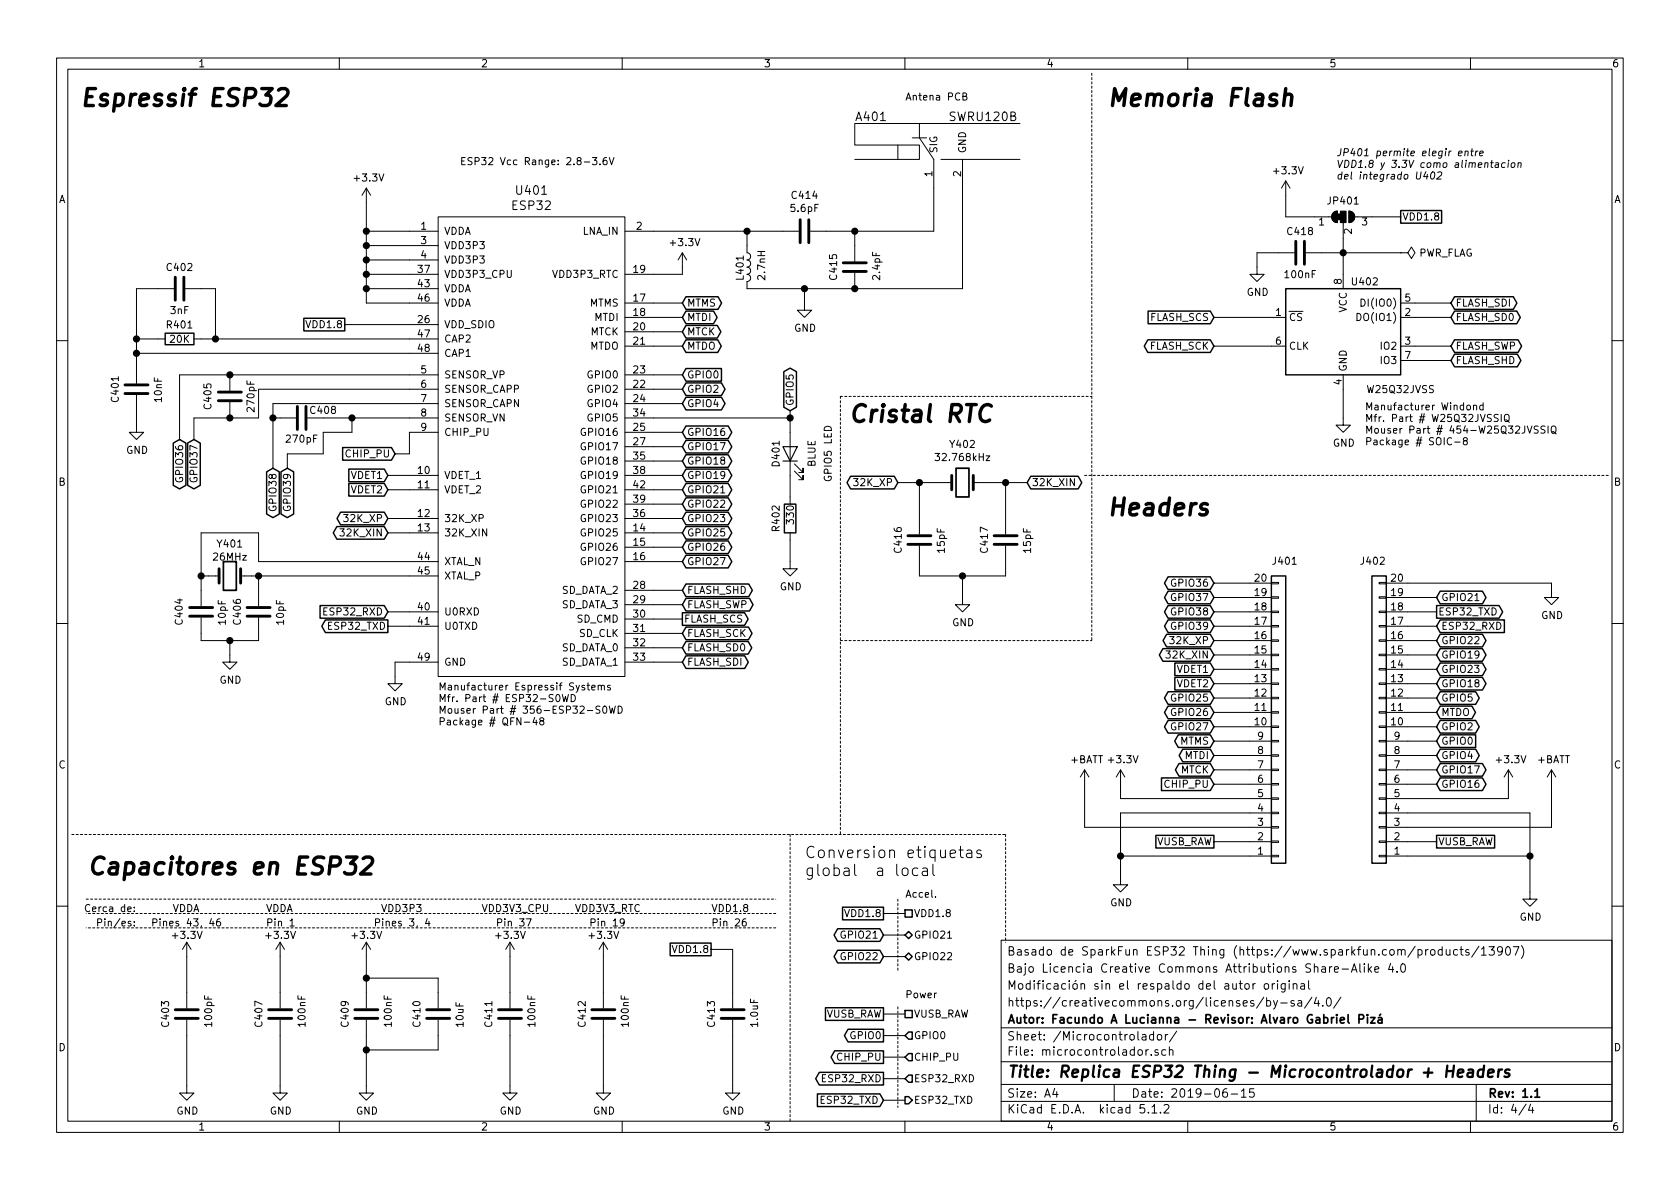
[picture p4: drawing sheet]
EESchema Schematic File Version 4
LIBS:luciannaFacundo-cache
EELAYER 29 0
EELAYER END
$Descr A4 11693 8268
encoding utf-8
Sheet 4 4
Title "Replica ESP32 Thing - Microcontrolador + Headers"
Date "2019-06-15"
Rev "1.1"
Comp "Autor: Facundo A Lucianna - Revisor: Alvaro Gabriel Pizá"
Comment1 "https://creativecommons.org/licenses/by-sa/4.0/"
Comment2 "Modificación sin el respaldo del autor original"
Comment3 "Bajo Licencia Creative Commons Attributions Share-Alike 4.0"
Comment4 "Basado de SparkFun ESP32 Thing (https://www.sparkfun.com/products/13907) "
$EndDescr
$Comp
L ESP32-footprints-Shem-Lib:ESP32 U401
U 1 1
P 3700 3150
F 0 "U401" H 3700 4987 60  0000 C CNN
F 1 "ESP32" H 3700 4881 60  0000 C CNN
F 2 "Package_DFN_QFN:QFN-48-1EP_6x6mm_P0.4mm_EP4.3x4.3mm" H 4150 4050 60  0001 C CNN
F 3 "" H 4150 4050 60  0001 C CNN
	1    3700 3150
	1    0    0    -1  
$EndComp
$Comp
L power:+3.3V #PWR0101
U 1 1
P 2550 1400
F 0 "#PWR0101" H 2550 1250 50  0001 C CNN
F 1 "+3.3V" H 2565 1573 50  0000 C CNN
F 2 "" H 2550 1400 50  0001 C CNN
F 3 "" H 2550 1400 50  0001 C CNN
	1    2550 1400
	1    0    0    -1  
$EndComp
Wire Wire Line
	2850 2100 2550 2100
Wire Wire Line
	2550 2100 2550 2000
Wire Wire Line
	2850 2000 2550 2000
Connection ~ 2550 2000
Wire Wire Line
	2550 2000 2550 1900
Wire Wire Line
	2850 1900 2550 1900
Connection ~ 2550 1900
Wire Wire Line
	2550 1900 2550 1800
Wire Wire Line
	2850 1800 2550 1800
Connection ~ 2550 1800
Wire Wire Line
	2550 1800 2550 1700
Wire Wire Line
	2850 1700 2550 1700
Connection ~ 2550 1700
Wire Wire Line
	2550 1700 2550 1600
Wire Wire Line
	2850 1600 2550 1600
Connection ~ 2550 1600
Wire Wire Line
	2550 1600 2550 1400
$Comp
L Device:C C405
U 1 1
P 1600 2750
F 0 "C405" V 1750 2750 50  0000 C CNN
F 1 "270pF" V 1450 2750 50  0000 C CNN
F 2 "Capacitor_SMD:C_0603_1608Metric" H 1638 2600 50  0001 C CNN
F 3 "~" H 1600 2750 50  0001 C CNN
	1    1600 2750
	-1   0    0    1   
$EndComp
$Comp
L Device:C C408
U 1 1
P 2100 2900
F 0 "C408" V 2150 2750 50  0000 C CNN
F 1 "270pF" V 1950 2900 50  0000 C CNN
F 2 "Capacitor_SMD:C_0603_1608Metric" H 2138 2750 50  0001 C CNN
F 3 "~" H 2100 2900 50  0001 C CNN
	1    2100 2900
	0    -1   -1   0   
$EndComp
$Comp
L Device:R R401
U 1 1
P 1250 2350
F 0 "R401" V 1150 2350 50  0000 C CNN
F 1 "20K" V 1250 2350 50  0000 C CNN
F 2 "Resistor_SMD:R_0603_1608Metric" V 1180 2350 50  0001 C CNN
F 3 "~" H 1250 2350 50  0001 C CNN
	1    1250 2350
	0    1    1    0   
$EndComp
Wire Wire Line
	950  2350 950  2000
Connection ~ 950  2350
Wire Wire Line
	1100 2350 950  2350
Wire Wire Line
	950  2000 1100 2000
Wire Wire Line
	950  2450 950  2350
Wire Wire Line
	950  2450 950  2550
Connection ~ 950  2450
Wire Wire Line
	1400 2000 1500 2000
Wire Wire Line
	1500 2350 1400 2350
Wire Wire Line
	1500 2000 1500 2350
Connection ~ 1500 2350
$Comp
L Device:C C402
U 1 1
P 1250 2000
F 0 "C402" V 1100 2000 50  0000 C CNN
F 1 "3nF" V 1400 2000 50  0000 C CNN
F 2 "Capacitor_SMD:C_0603_1608Metric" H 1288 1850 50  0001 C CNN
F 3 "~" H 1250 2000 50  0001 C CNN
	1    1250 2000
	0    1    1    0   
$EndComp
$Comp
L Device:C C401
U 1 1
P 950 2700
F 0 "C401" V 800 2600 50  0000 L CNN
F 1 "10nF" V 1100 2600 50  0000 L CNN
F 2 "Capacitor_SMD:C_0603_1608Metric" H 988 2550 50  0001 C CNN
F 3 "~" H 950 2700 50  0001 C CNN
	1    950  2700
	1    0    0    -1  
$EndComp
Wire Wire Line
	1500 2350 2850 2350
Wire Wire Line
	950  2450 2850 2450
Wire Wire Line
	1900 2800 2850 2800
Wire Wire Line
	1600 2600 2850 2600
Text GLabel 2700 3300 0    50   Input ~ 0
VDET1
Text GLabel 2700 3400 0    50   Input ~ 0
VDET2
Text GLabel 2700 3600 0    50   BiDi ~ 0
32K_XP
Text GLabel 2700 3700 0    50   BiDi ~ 0
32K_XIN
$Comp
L Device:Crystal Y401
U 1 1
P 1600 4000
F 0 "Y401" H 1600 4225 50  0000 C CNN
F 1 "26MHz" H 1600 4134 50  0000 C CNN
F 2 "Crystal:Crystal_SMD_5032-2Pin_5.0x3.2mm" H 1600 4000 50  0001 C CNN
F 3 "~" H 1600 4000 50  0001 C CNN
	1    1600 4000
	1    0    0    -1  
$EndComp
$Comp
L Device:C C406
U 1 1
P 1800 4250
F 0 "C406" V 1650 4150 50  0000 L CNN
F 1 "10pF" V 1950 4150 50  0000 L CNN
F 2 "Capacitor_SMD:C_0603_1608Metric" H 1838 4100 50  0001 C CNN
F 3 "~" H 1800 4250 50  0001 C CNN
	1    1800 4250
	1    0    0    -1  
$EndComp
$Comp
L Device:C C404
U 1 1
P 1400 4250
F 0 "C404" V 1550 4350 50  0000 R CNN
F 1 "10pF" V 1250 4350 50  0000 R CNN
F 2 "Capacitor_SMD:C_0603_1608Metric" H 1438 4100 50  0001 C CNN
F 3 "~" H 1400 4250 50  0001 C CNN
	1    1400 4250
	-1   0    0    1   
$EndComp
Wire Wire Line
	1800 4000 1800 4100
Wire Wire Line
	1400 4400 1400 4450
Wire Wire Line
	1400 4450 1600 4450
Connection ~ 1600 4450
Wire Wire Line
	1800 4400 1800 4450
Wire Wire Line
	1800 4450 1600 4450
Wire Wire Line
	1800 4000 2850 4000
Wire Wire Line
	1400 3700 1800 3700
Wire Wire Line
	1800 3700 1800 3900
Wire Wire Line
	1800 3900 2850 3900
$Comp
L power:GND #PWR0104
U 1 1
P 2750 4700
F 0 "#PWR0104" H 2750 4450 50  0001 C CNN
F 1 "GND" H 2755 4527 50  0000 C CNN
F 2 "" H 2750 4700 50  0001 C CNN
F 3 "" H 2750 4700 50  0001 C CNN
	1    2750 4700
	1    0    0    -1  
$EndComp
Wire Wire Line
	2750 4600 2850 4600
$Comp
L Device:C C415
U 1 1
P 5950 1850
F 0 "C415" V 5800 1750 50  0000 L CNN
F 1 "2.4pF" V 6100 1750 50  0000 L CNN
F 2 "Capacitor_SMD:C_0603_1608Metric" H 5988 1700 50  0001 C CNN
F 3 "~" H 5950 1850 50  0001 C CNN
	1    5950 1850
	1    0    0    -1  
$EndComp
$Comp
L Device:C C414
U 1 1
P 5600 1600
F 0 "C414" V 5348 1600 50  0000 C CNN
F 1 "5.6pF" V 5439 1600 50  0000 C CNN
F 2 "Capacitor_SMD:C_0603_1608Metric" H 5638 1450 50  0001 C CNN
F 3 "~" H 5600 1600 50  0001 C CNN
	1    5600 1600
	0    1    1    0   
$EndComp
Wire Wire Line
	5950 1700 5950 1600
Wire Wire Line
	5950 1600 5750 1600
Wire Wire Line
	5200 1700 5200 1600
Wire Wire Line
	5200 1600 5450 1600
Wire Wire Line
	5950 1600 6500 1600
Wire Wire Line
	6500 1600 6500 1300
Connection ~ 5950 1600
$Comp
L power:GND #PWR0105
U 1 1
P 5600 2100
F 0 "#PWR0105" H 5600 1850 50  0001 C CNN
F 1 "GND" H 5605 1927 50  0000 C CNN
F 2 "" H 5600 2100 50  0001 C CNN
F 3 "" H 5600 2100 50  0001 C CNN
	1    5600 2100
	1    0    0    -1  
$EndComp
Wire Wire Line
	5200 2000 5600 2000
Wire Wire Line
	5600 2000 5600 2100
Wire Wire Line
	5950 2000 5600 2000
Connection ~ 5600 2000
$Comp
L power:+3.3V #PWR0107
U 1 1
P 4750 1850
F 0 "#PWR0107" H 4750 1700 50  0001 C CNN
F 1 "+3.3V" H 4765 2023 50  0000 C CNN
F 2 "" H 4750 1850 50  0001 C CNN
F 3 "" H 4750 1850 50  0001 C CNN
	1    4750 1850
	1    0    0    -1  
$EndComp
Wire Wire Line
	4550 1900 4750 1900
Wire Wire Line
	4750 1900 4750 1850
Wire Wire Line
	4550 1600 5200 1600
Connection ~ 5200 1600
Text GLabel 4750 2200 2    50   BiDi ~ 0
MTDI
Text GLabel 4750 2100 2    50   BiDi ~ 0
MTMS
Text GLabel 4750 2300 2    50   BiDi ~ 0
MTCK
Text GLabel 4750 2400 2    50   BiDi ~ 0
MTDO
Wire Wire Line
	4750 2100 4550 2100
Wire Wire Line
	4550 2200 4750 2200
Wire Wire Line
	4750 2300 4550 2300
Wire Wire Line
	4550 2400 4750 2400
Text GLabel 4750 2700 2    50   BiDi ~ 0
GPIO2
Text GLabel 4750 2800 2    50   BiDi ~ 0
GPIO4
Text GLabel 4750 3000 2    50   BiDi ~ 0
GPIO16
Text GLabel 4750 3100 2    50   BiDi ~ 0
GPIO17
Text GLabel 4750 3200 2    50   BiDi ~ 0
GPIO18
Text GLabel 4750 3300 2    50   BiDi ~ 0
GPIO19
Text GLabel 4750 3600 2    50   BiDi ~ 0
GPIO23
Text GLabel 4750 3700 2    50   BiDi ~ 0
GPIO25
Text GLabel 4750 3800 2    50   BiDi ~ 0
GPIO26
Text GLabel 4750 3900 2    50   BiDi ~ 0
GPIO27
Wire Wire Line
	4750 2600 4550 2600
Wire Wire Line
	4550 2700 4750 2700
Wire Wire Line
	4750 2800 4550 2800
Wire Wire Line
	4550 3000 4750 3000
Wire Wire Line
	4550 3100 4750 3100
Wire Wire Line
	4750 3200 4550 3200
Wire Wire Line
	4550 3300 4750 3300
Wire Wire Line
	4750 3400 4550 3400
Wire Wire Line
	4550 3500 4750 3500
Wire Wire Line
	4750 3600 4550 3600
Wire Wire Line
	4550 3700 4750 3700
Wire Wire Line
	4750 3800 4550 3800
Wire Wire Line
	4550 3900 4750 3900
Text GLabel 4750 4400 2    50   BiDi ~ 0
FLASH_SCK
Text GLabel 4750 4100 2    50   BiDi ~ 0
FLASH_SHD
Text GLabel 4750 4200 2    50   BiDi ~ 0
FLASH_SWP
Text GLabel 4750 4300 2    50   Output ~ 0
FLASH_SCS
Text GLabel 4750 4500 2    50   BiDi ~ 0
FLASH_SD0
Text GLabel 4750 4600 2    50   BiDi ~ 0
FLASH_SDI
Wire Wire Line
	4550 4600 4750 4600
Wire Wire Line
	4750 4500 4550 4500
Wire Wire Line
	4550 4400 4750 4400
Wire Wire Line
	4550 4300 4750 4300
Wire Wire Line
	4550 4200 4750 4200
Wire Wire Line
	4550 4100 4750 4100
$Comp
L Memory_Flash:W25Q32JVSS U402
U 1 1
P 9350 2300
F 0 "U402" H 9500 2650 50  0000 C CNN
F 1 "W25Q32JVSS" H 9750 1900 50  0000 C CNN
F 2 "Package_SO:SOIC-8_5.23x5.23mm_P1.27mm" H 9350 2300 50  0001 C CNN
F 3 "http://www.winbond.com/resource-files/w25q32jv%20revg%2003272018%20plus.pdf" H 9350 2300 50  0001 C CNN
	1    9350 2300
	1    0    0    -1  
$EndComp
$Comp
L Jumper:SolderJumper_3_Bridged12 JP401
U 1 1
P 9350 1500
F 0 "JP401" H 9350 1613 50  0000 C CNN
F 1 "SolderJumper_3_Bridged12" H 9350 1614 50  0001 C CNN
F 2 "Jumper:SolderJumper-3_P1.3mm_Bridged2Bar12_RoundedPad1.0x1.5mm" H 9350 1500 50  0001 C CNN
F 3 "~" H 9350 1500 50  0001 C CNN
	1    9350 1500
	1    0    0    -1  
$EndComp
Wire Wire Line
	9350 1900 9350 1750
Wire Wire Line
	9750 1500 9550 1500
$Comp
L power:+3.3V #PWR0108
U 1 1
P 8950 1350
F 0 "#PWR0108" H 8950 1200 50  0001 C CNN
F 1 "+3.3V" H 8965 1523 50  0000 C CNN
F 2 "" H 8950 1350 50  0001 C CNN
F 3 "" H 8950 1350 50  0001 C CNN
	1    8950 1350
	1    0    0    -1  
$EndComp
Wire Wire Line
	9150 1500 8950 1500
Wire Wire Line
	8950 1500 8950 1350
$Comp
L power:GND #PWR0109
U 1 1
P 9350 2900
F 0 "#PWR0109" H 9350 2650 50  0001 C CNN
F 1 "GND" H 9355 2727 50  0000 C CNN
F 2 "" H 9350 2900 50  0001 C CNN
F 3 "" H 9350 2900 50  0001 C CNN
	1    9350 2900
	1    0    0    -1  
$EndComp
$Comp
L Device:C C418
U 1 1
P 9050 1750
F 0 "C418" V 8900 1750 50  0000 C CNN
F 1 "100nF" V 9200 1750 50  0000 C CNN
F 2 "Capacitor_SMD:C_0603_1608Metric" H 9088 1600 50  0001 C CNN
F 3 "~" H 9050 1750 50  0001 C CNN
	1    9050 1750
	0    1    1    0   
$EndComp
$Comp
L power:GND #PWR0110
U 1 1
P 8750 1850
F 0 "#PWR0110" H 8750 1600 50  0001 C CNN
F 1 "GND" H 8755 1677 50  0000 C CNN
F 2 "" H 8750 1850 50  0001 C CNN
F 3 "" H 8750 1850 50  0001 C CNN
	1    8750 1850
	1    0    0    -1  
$EndComp
Wire Wire Line
	9200 1750 9350 1750
Connection ~ 9350 1750
Wire Wire Line
	9350 1750 9350 1650
Wire Wire Line
	8900 1750 8750 1750
Wire Wire Line
	8750 1750 8750 1850
Text GLabel 8450 2200 0    50   Input ~ 0
FLASH_SCS
Wire Wire Line
	8450 2200 8850 2200
Wire Wire Line
	9350 2700 9350 2900
Text GLabel 8450 2400 0    50   BiDi ~ 0
FLASH_SCK
Wire Wire Line
	8450 2400 8850 2400
Text GLabel 10100 2100 2    50   BiDi ~ 0
FLASH_SDI
Text GLabel 10100 2200 2    50   BiDi ~ 0
FLASH_SD0
Text GLabel 10100 2400 2    50   BiDi ~ 0
FLASH_SWP
Text GLabel 10100 2500 2    50   BiDi ~ 0
FLASH_SHD
Wire Wire Line
	9850 2400 10100 2400
Wire Wire Line
	10100 2500 9850 2500
Wire Wire Line
	9850 2200 10100 2200
Wire Wire Line
	10100 2100 9850 2100
$Comp
L Connector_Generic:Conn_01x20 J401
U 1 1
P 8900 5050
F 0 "J401" H 8850 3900 50  0000 L CNN
F 1 "Conn_01x20" H 8980 4951 50  0001 L CNN
F 2 "Connector_PinHeader_2.54mm:PinHeader_1x20_P2.54mm_Vertical" H 8900 5050 50  0001 C CNN
F 3 "~" H 8900 5050 50  0001 C CNN
	1    8900 5050
	1    0    0    1   
$EndComp
$Comp
L Connector_Generic:Conn_01x20 J402
U 1 1
P 9600 5050
F 0 "J402" H 9550 3900 50  0000 L CNN
F 1 "Conn_01x20" H 9680 4951 50  0001 L CNN
F 2 "Connector_PinHeader_2.54mm:PinHeader_1x20_P2.54mm_Vertical" H 9600 5050 50  0001 C CNN
F 3 "~" H 9600 5050 50  0001 C CNN
	1    9600 5050
	-1   0    0    1   
$EndComp
Text GLabel 1900 3250 3    50   BiDi ~ 0
GPIO38
Text GLabel 2000 3250 3    50   BiDi ~ 0
GPIO39
Text GLabel 1350 3050 3    50   BiDi ~ 0
GPIO37
Text GLabel 1250 3050 3    50   BiDi ~ 0
GPIO36
Wire Wire Line
	1600 2900 1800 2900
Wire Wire Line
	1800 2900 1800 2700
Wire Wire Line
	1800 2700 2850 2700
Wire Wire Line
	1600 2600 1250 2600
Wire Wire Line
	1250 2600 1250 3050
Connection ~ 1600 2600
Wire Wire Line
	1350 3050 1350 2900
Wire Wire Line
	1350 2900 1600 2900
Connection ~ 1600 2900
Wire Wire Line
	2750 3150 2850 3150
Wire Wire Line
	2850 3150 2850 3000
Wire Wire Line
	1900 2800 1900 2900
Wire Wire Line
	1950 2900 1900 2900
Connection ~ 1900 2900
Wire Wire Line
	1900 2900 1900 3250
Wire Wire Line
	2000 3250 2000 3150
Wire Wire Line
	2000 3150 2250 3150
Wire Wire Line
	2250 3150 2250 3000
Wire Wire Line
	2250 3000 2450 3000
Wire Wire Line
	2450 3000 2450 2900
Connection ~ 2450 2900
Wire Wire Line
	2450 2900 2850 2900
Wire Wire Line
	2250 2900 2450 2900
Text GLabel 8450 4050 0    50   BiDi ~ 0
GPIO36
Text GLabel 8450 4150 0    50   BiDi ~ 0
GPIO37
Text GLabel 8450 4250 0    50   BiDi ~ 0
GPIO38
Text GLabel 8450 4350 0    50   BiDi ~ 0
GPIO39
Wire Wire Line
	8700 4050 8450 4050
Wire Wire Line
	8450 4150 8700 4150
Wire Wire Line
	8700 4250 8450 4250
Wire Wire Line
	8450 4350 8700 4350
Text GLabel 8450 4450 0    50   BiDi ~ 0
32K_XP
Text GLabel 8450 4550 0    50   BiDi ~ 0
32K_XIN
Wire Wire Line
	8450 4450 8700 4450
Wire Wire Line
	8700 4550 8450 4550
Text GLabel 8450 4750 0    50   Input ~ 0
VDET2
Text GLabel 8450 4650 0    50   Input ~ 0
VDET1
Wire Wire Line
	8450 4650 8700 4650
Wire Wire Line
	8700 4750 8450 4750
Text GLabel 8450 4850 0    50   BiDi ~ 0
GPIO25
Text GLabel 8450 4950 0    50   BiDi ~ 0
GPIO26
Text GLabel 8450 5050 0    50   BiDi ~ 0
GPIO27
Text GLabel 8450 5150 0    50   BiDi ~ 0
MTMS
Text GLabel 8450 5250 0    50   BiDi ~ 0
MTDI
Text GLabel 8450 5350 0    50   BiDi ~ 0
MTCK
Wire Wire Line
	8450 4850 8700 4850
Wire Wire Line
	8450 4950 8700 4950
Wire Wire Line
	8450 5050 8700 5050
Wire Wire Line
	8450 5150 8700 5150
Wire Wire Line
	8450 5250 8700 5250
Wire Wire Line
	8450 5350 8700 5350
Wire Wire Line
	8450 5450 8700 5450
$Comp
L power:+3.3V #PWR0111
U 1 1
P 7800 5450
F 0 "#PWR0111" H 7800 5300 50  0001 C CNN
F 1 "+3.3V" H 7815 5623 50  0000 C CNN
F 2 "" H 7800 5450 50  0001 C CNN
F 3 "" H 7800 5450 50  0001 C CNN
	1    7800 5450
	1    0    0    -1  
$EndComp
Wire Wire Line
	7800 5550 7800 5450
Wire Wire Line
	7800 5550 8700 5550
$Comp
L power:GND #PWR0112
U 1 1
P 7800 6100
F 0 "#PWR0112" H 7800 5850 50  0001 C CNN
F 1 "GND" H 7805 5927 50  0000 C CNN
F 2 "" H 7800 6100 50  0001 C CNN
F 3 "" H 7800 6100 50  0001 C CNN
	1    7800 6100
	1    0    0    -1  
$EndComp
Wire Wire Line
	8700 5650 7800 5650
Wire Wire Line
	7800 5650 7800 5950
Connection ~ 7800 5950
Wire Wire Line
	7800 5950 7800 6100
Wire Wire Line
	7800 5950 8700 5950
$Comp
L power:+BATT #PWR0113
U 1 1
P 7550 5450
F 0 "#PWR0113" H 7550 5300 50  0001 C CNN
F 1 "+BATT" H 7565 5623 50  0000 C CNN
F 2 "" H 7550 5450 50  0001 C CNN
F 3 "" H 7550 5450 50  0001 C CNN
	1    7550 5450
	1    0    0    -1  
$EndComp
Wire Wire Line
	8700 5750 7550 5750
Wire Wire Line
	7550 5750 7550 5450
Text GLabel 10000 4550 2    50   BiDi ~ 0
GPIO19
Text GLabel 10000 4650 2    50   BiDi ~ 0
GPIO23
Text GLabel 10000 4750 2    50   BiDi ~ 0
GPIO18
Text GLabel 10000 4950 2    50   BiDi ~ 0
MTDO
Text GLabel 10000 5050 2    50   BiDi ~ 0
GPIO2
Text GLabel 10000 5250 2    50   BiDi ~ 0
GPIO4
Text GLabel 10000 5350 2    50   BiDi ~ 0
GPIO17
Text GLabel 10000 5450 2    50   BiDi ~ 0
GPIO16
Wire Wire Line
	9800 4150 10000 4150
Wire Wire Line
	9800 4250 10000 4250
Wire Wire Line
	9800 4350 10000 4350
Wire Wire Line
	9800 4450 10000 4450
Wire Wire Line
	10000 4550 9800 4550
Wire Wire Line
	9800 4650 10000 4650
Wire Wire Line
	10000 4750 9800 4750
Wire Wire Line
	9800 4850 10000 4850
Wire Wire Line
	10000 4950 9800 4950
Wire Wire Line
	9800 5050 10000 5050
Wire Wire Line
	10000 5150 9800 5150
Wire Wire Line
	9800 5250 10000 5250
Wire Wire Line
	10000 5350 9800 5350
Wire Wire Line
	9800 5450 10000 5450
$Comp
L power:+3.3V #PWR0114
U 1 1
P 10500 5450
F 0 "#PWR0114" H 10500 5300 50  0001 C CNN
F 1 "+3.3V" H 10515 5623 50  0000 C CNN
F 2 "" H 10500 5450 50  0001 C CNN
F 3 "" H 10500 5450 50  0001 C CNN
	1    10500 5450
	1    0    0    -1  
$EndComp
Wire Wire Line
	10500 5550 10500 5450
Wire Wire Line
	9800 5550 10500 5550
$Comp
L power:GND #PWR0115
U 1 1
P 10650 6200
F 0 "#PWR0115" H 10650 5950 50  0001 C CNN
F 1 "GND" H 10655 6027 50  0000 C CNN
F 2 "" H 10650 6200 50  0001 C CNN
F 3 "" H 10650 6200 50  0001 C CNN
	1    10650 6200
	1    0    0    -1  
$EndComp
Wire Wire Line
	9800 5950 10650 5950
Wire Wire Line
	10650 5950 10650 6200
Wire Wire Line
	9800 5650 10650 5650
Wire Wire Line
	10650 5650 10650 5950
Connection ~ 10650 5950
$Comp
L power:+BATT #PWR0116
U 1 1
P 10800 5450
F 0 "#PWR0116" H 10800 5300 50  0001 C CNN
F 1 "+BATT" H 10815 5623 50  0000 C CNN
F 2 "" H 10800 5450 50  0001 C CNN
F 3 "" H 10800 5450 50  0001 C CNN
	1    10800 5450
	1    0    0    -1  
$EndComp
Wire Wire Line
	9800 5750 10800 5750
Wire Wire Line
	10800 5750 10800 5450
$Comp
L Device:Crystal Y402
U 1 1
P 6700 3350
F 0 "Y402" H 6700 3618 50  0000 C CNN
F 1 "32.768kHz" H 6700 3527 50  0000 C CNN
F 2 "Crystal:Crystal_SMD_3215-2Pin_3.2x1.5mm" H 6700 3350 50  0001 C CNN
F 3 "~" H 6700 3350 50  0001 C CNN
	1    6700 3350
	1    0    0    -1  
$EndComp
Text GLabel 6250 3350 0    50   BiDi ~ 0
32K_XP
Text GLabel 7150 3350 2    50   BiDi ~ 0
32K_XIN
$Comp
L Device:C C417
U 1 1
P 7000 3750
F 0 "C417" V 6850 3650 50  0000 L CNN
F 1 "15pF" V 7150 3650 50  0000 L CNN
F 2 "Capacitor_SMD:C_0603_1608Metric" H 7038 3600 50  0001 C CNN
F 3 "~" H 7000 3750 50  0001 C CNN
	1    7000 3750
	1    0    0    -1  
$EndComp
$Comp
L Device:C C416
U 1 1
P 6400 3750
F 0 "C416" V 6250 3650 50  0000 L CNN
F 1 "15pF" V 6550 3650 50  0000 L CNN
F 2 "Capacitor_SMD:C_0603_1608Metric" H 6438 3600 50  0001 C CNN
F 3 "~" H 6400 3750 50  0001 C CNN
	1    6400 3750
	1    0    0    -1  
$EndComp
Wire Wire Line
	7150 3350 7000 3350
Wire Wire Line
	7000 3600 7000 3350
Connection ~ 7000 3350
Wire Wire Line
	7000 3350 6850 3350
Wire Wire Line
	6550 3350 6400 3350
Wire Wire Line
	6400 3600 6400 3350
Connection ~ 6400 3350
Wire Wire Line
	6400 3350 6250 3350
Wire Wire Line
	6400 3900 6400 4000
Wire Wire Line
	6400 4000 6700 4000
Wire Wire Line
	7000 4000 7000 3900
$Comp
L power:GND #PWR0117
U 1 1
P 6700 4150
F 0 "#PWR0117" H 6700 3900 50  0001 C CNN
F 1 "GND" H 6705 3977 50  0000 C CNN
F 2 "" H 6700 4150 50  0001 C CNN
F 3 "" H 6700 4150 50  0001 C CNN
	1    6700 4150
	1    0    0    -1  
$EndComp
Wire Wire Line
	6700 4150 6700 4000
Connection ~ 6700 4000
Wire Wire Line
	6700 4000 7000 4000
$Comp
L Device:C C403
U 1 1
P 1300 7050
F 0 "C403" V 1150 6950 50  0000 L CNN
F 1 "100pF" V 1450 6950 50  0000 L CNN
F 2 "Capacitor_SMD:C_0603_1608Metric" H 1338 6900 50  0001 C CNN
F 3 "~" H 1300 7050 50  0001 C CNN
	1    1300 7050
	1    0    0    -1  
$EndComp
Text Notes 1200 6350 0    50   ~ 0
VDDA
$Comp
L Device:C C407
U 1 1
P 1950 7050
F 0 "C407" V 1800 6950 50  0000 L CNN
F 1 "100nF" V 2100 6950 50  0000 L CNN
F 2 "Capacitor_SMD:C_0603_1608Metric" H 1988 6900 50  0001 C CNN
F 3 "~" H 1950 7050 50  0001 C CNN
	1    1950 7050
	1    0    0    -1  
$EndComp
Text Notes 1850 6350 0    50   ~ 0
VDDA
$Comp
L Device:C C411
U 1 1
P 3550 7050
F 0 "C411" V 3400 6950 50  0000 L CNN
F 1 "100nF" V 3700 6950 50  0000 L CNN
F 2 "Capacitor_SMD:C_0603_1608Metric" H 3588 6900 50  0001 C CNN
F 3 "~" H 3550 7050 50  0001 C CNN
	1    3550 7050
	1    0    0    -1  
$EndComp
Text Notes 3450 6450 0    50   ~ 0
Pin 37
Text Notes 3350 6350 0    50   ~ 0
VDD3V3_CPU
Wire Wire Line
	2550 7300 2550 7200
Connection ~ 2550 7300
Wire Wire Line
	3050 7200 3050 7300
Wire Wire Line
	3050 7300 2550 7300
Wire Wire Line
	3050 6800 2550 6800
Wire Wire Line
	3050 6900 3050 6800
$Comp
L Device:C C410
U 1 1
P 3050 7050
F 0 "C410" V 2900 6950 50  0000 L CNN
F 1 "10uF" V 3200 6950 50  0000 L CNN
F 2 "Capacitor_SMD:C_0603_1608Metric" H 3088 6900 50  0001 C CNN
F 3 "~" H 3050 7050 50  0001 C CNN
	1    3050 7050
	1    0    0    -1  
$EndComp
Text Notes 2600 6450 0    50   ~ 0
Pines 3, 4
Wire Wire Line
	2550 6900 2550 6800
$Comp
L Device:C C409
U 1 1
P 2550 7050
F 0 "C409" V 2400 6950 50  0000 L CNN
F 1 "100nF" V 2700 6950 50  0000 L CNN
F 2 "Capacitor_SMD:C_0603_1608Metric" H 2588 6900 50  0001 C CNN
F 3 "~" H 2550 7050 50  0001 C CNN
	1    2550 7050
	1    0    0    -1  
$EndComp
Text Notes 2650 6350 0    50   ~ 0
VDD3P3
$Comp
L Device:C C412
U 1 1
P 4200 7050
F 0 "C412" V 4050 6950 50  0000 L CNN
F 1 "100nF" V 4350 6950 50  0000 L CNN
F 2 "Capacitor_SMD:C_0603_1608Metric" H 4238 6900 50  0001 C CNN
F 3 "~" H 4200 7050 50  0001 C CNN
	1    4200 7050
	1    0    0    -1  
$EndComp
Text Notes 4000 6350 0    50   ~ 0
VDD3V3_RTC
Text Notes 4100 6450 0    50   ~ 0
Pin 19
Text Notes 950  6350 2    50   ~ 0
Cerca de:
Text Notes 950  6450 2    50   ~ 0
Pin/es:
Text Notes 1850 6450 0    50   ~ 0
Pin 1
Text Notes 1050 6450 0    50   ~ 0
Pines 43, 46
Text Notes 600  6100 0    118  Italic 24
Capacitores en ESP32
Text Notes 550  750  0    118  Italic 24
Espressif ESP32
Text Notes 5900 2950 0    118  Italic 24
Cristal RTC
Wire Notes Line
	5850 2750 7600 2750
Wire Notes Line
	5850 4450 7600 4450
Wire Notes Line
	7600 500  7600 4450
Wire Notes Line
	7550 3300 11200 3300
Text Notes 7700 750  0    118  Italic 24
Memoria Flash
Text Notes 7700 3600 0    118  Italic 24
Headers
Text Notes 9300 1250 0    50   Italic 0
JP401 permite elegir entre\nVDD1.8 y 3.3V como alimentacion\ndel integrado U402
Wire Wire Line
	2850 4250 2700 4250
Wire Wire Line
	2700 4350 2850 4350
Wire Wire Line
	2850 3700 2700 3700
Wire Wire Line
	2700 3600 2850 3600
Wire Wire Line
	2850 3400 2700 3400
Wire Wire Line
	2700 3300 2850 3300
Text Notes 3200 1150 0    50   ~ 0
ESP32 Vcc Range: 2.8-3.6V
$Comp
L Device:R R402
U 1 1
P 5500 3600
F 0 "R402" V 5400 3500 50  0000 L CNN
F 1 "330" V 5500 3550 50  0000 L CNN
F 2 "Resistor_SMD:R_0603_1608Metric" V 5430 3600 50  0001 C CNN
F 3 "~" H 5500 3600 50  0001 C CNN
	1    5500 3600
	1    0    0    -1  
$EndComp
Text GLabel 5500 2850 1    50   BiDi ~ 0
GPIO5
$Comp
L power:GND #PWR0402
U 1 1
P 5500 3900
F 0 "#PWR0402" H 5500 3650 50  0001 C CNN
F 1 "GND" H 5505 3727 50  0000 C CNN
F 2 "" H 5500 3900 50  0001 C CNN
F 3 "" H 5500 3900 50  0001 C CNN
	1    5500 3900
	1    0    0    -1  
$EndComp
Text GLabel 10000 4850 2    50   BiDi ~ 0
GPIO5
Text Notes 5800 3350 1    50   ~ 0
GPIO5 LED
Connection ~ 5950 2000
$Comp
L power:GND #PWR0119
U 1 1
P 5100 7550
F 0 "#PWR0119" H 5100 7300 50  0001 C CNN
F 1 "GND" H 5105 7377 50  0000 C CNN
F 2 "" H 5100 7550 50  0001 C CNN
F 3 "" H 5100 7550 50  0001 C CNN
	1    5100 7550
	1    0    0    -1  
$EndComp
$Comp
L Device:C C413
U 1 1
P 5100 7050
F 0 "C413" V 4950 6950 50  0000 L CNN
F 1 "1.0uF" V 5250 6950 50  0000 L CNN
F 2 "Capacitor_SMD:C_0603_1608Metric" H 5138 6900 50  0001 C CNN
F 3 "~" H 5100 7050 50  0001 C CNN
	1    5100 7050
	1    0    0    -1  
$EndComp
Text Notes 4950 6350 0    50   ~ 0
VDD1.8
Text Notes 4950 6450 0    50   ~ 0
Pin 26
Wire Wire Line
	5100 6600 4950 6600
Wire Wire Line
	5100 6600 5100 6900
Wire Notes Line
	600  6250 5400 6250
Wire Notes Line
	5400 6450 600  6450
Wire Notes Line
	5400 6350 600  6350
Wire Wire Line
	1300 6650 1300 6900
Wire Wire Line
	4200 6650 4200 6900
Wire Wire Line
	1950 6650 1950 6900
Wire Wire Line
	2550 6650 2550 6800
Connection ~ 2550 6800
Wire Wire Line
	3550 6650 3550 6900
$Comp
L power:+3.3V #PWR0401
U 1 1
P 1300 6650
F 0 "#PWR0401" H 1300 6500 50  0001 C CNN
F 1 "+3.3V" H 1300 6800 50  0000 C CNN
F 2 "" H 1300 6650 50  0001 C CNN
F 3 "" H 1300 6650 50  0001 C CNN
	1    1300 6650
	1    0    0    -1  
$EndComp
$Comp
L Device:L L401
U 1 1
P 5200 1850
F 0 "L401" V 5150 1750 50  0000 L CNN
F 1 "2.7nH" V 5300 1750 50  0000 L CNN
F 2 "Inductor_SMD:L_0603_1608Metric" H 5200 1850 50  0001 C CNN
F 3 "~" H 5200 1850 50  0001 C CNN
	1    5200 1850
	1    0    0    -1  
$EndComp
$Comp
L Device:LED D401
U 1 1
P 5500 3150
F 0 "D401" H 5600 3250 50  0000 R CNN
F 1 "BLUE" H 5600 3000 50  0000 R CNN
F 2 "LED_SMD:LED_0603_1608Metric" H 5500 3150 50  0001 C CNN
F 3 "~" H 5500 3150 50  0001 C CNN
	1    5500 3150
	0    -1   -1   0   
$EndComp
$Comp
L power:PWR_FLAG #FLG0103
U 1 1
P 9750 1750
F 0 "#FLG0103" H 9750 1825 50  0001 C CNN
F 1 "PWR_FLAG" V 9750 1878 50  0000 L CNN
F 2 "" H 9750 1750 50  0001 C CNN
F 3 "~" H 9750 1750 50  0001 C CNN
	1    9750 1750
	0    1    1    0   
$EndComp
Wire Wire Line
	9750 1750 9350 1750
Wire Wire Line
	2400 2250 2850 2250
Wire Wire Line
	8450 5850 8700 5850
$Comp
L MyAntennas:SWRU120B A401
U 1 1
P 6550 1150
F 0 "A401" H 5950 1500 60  0000 L CNN
F 1 "SWRU120B" H 6600 1500 60  0000 L CNN
F 2 "MyAntennas:SWRU120B" H 6800 1300 60  0001 C CNN
F 3 "" H 6800 1300 60  0001 C CNN
	1    6550 1150
	1    0    0    -1  
$EndComp
Wire Wire Line
	6700 2000 6700 1300
Wire Wire Line
	5950 2000 6700 2000
Text Notes 6300 700  0    50   ~ 0
Antena PCB
Wire Wire Line
	5500 3900 5500 3750
Wire Wire Line
	5500 3450 5500 3300
Wire Wire Line
	5500 3000 5500 2900
Wire Wire Line
	4550 2900 5500 2900
Connection ~ 5500 2900
Wire Wire Line
	5500 2900 5500 2850
$Comp
L power:GND #PWR0136
U 1 1
P 10800 4100
F 0 "#PWR0136" H 10800 3850 50  0001 C CNN
F 1 "GND" H 10805 3927 50  0000 C CNN
F 2 "" H 10800 4100 50  0001 C CNN
F 3 "" H 10800 4100 50  0001 C CNN
	1    10800 4100
	1    0    0    -1  
$EndComp
Wire Wire Line
	9800 4050 10800 4050
Wire Wire Line
	10800 4050 10800 4100
Wire Wire Line
	5100 7200 5100 7550
$Comp
L power:+3.3V #PWR0137
U 1 1
P 1950 6650
F 0 "#PWR0137" H 1950 6500 50  0001 C CNN
F 1 "+3.3V" H 1950 6800 50  0000 C CNN
F 2 "" H 1950 6650 50  0001 C CNN
F 3 "" H 1950 6650 50  0001 C CNN
	1    1950 6650
	1    0    0    -1  
$EndComp
$Comp
L power:+3.3V #PWR0138
U 1 1
P 2550 6650
F 0 "#PWR0138" H 2550 6500 50  0001 C CNN
F 1 "+3.3V" H 2550 6800 50  0000 C CNN
F 2 "" H 2550 6650 50  0001 C CNN
F 3 "" H 2550 6650 50  0001 C CNN
	1    2550 6650
	1    0    0    -1  
$EndComp
$Comp
L power:+3.3V #PWR0139
U 1 1
P 3550 6650
F 0 "#PWR0139" H 3550 6500 50  0001 C CNN
F 1 "+3.3V" H 3550 6800 50  0000 C CNN
F 2 "" H 3550 6650 50  0001 C CNN
F 3 "" H 3550 6650 50  0001 C CNN
	1    3550 6650
	1    0    0    -1  
$EndComp
$Comp
L power:+3.3V #PWR0140
U 1 1
P 4200 6650
F 0 "#PWR0140" H 4200 6500 50  0001 C CNN
F 1 "+3.3V" H 4200 6800 50  0000 C CNN
F 2 "" H 4200 6650 50  0001 C CNN
F 3 "" H 4200 6650 50  0001 C CNN
	1    4200 6650
	1    0    0    -1  
$EndComp
$Comp
L power:GND #PWR0141
U 1 1
P 4200 7550
F 0 "#PWR0141" H 4200 7300 50  0001 C CNN
F 1 "GND" H 4205 7377 50  0000 C CNN
F 2 "" H 4200 7550 50  0001 C CNN
F 3 "" H 4200 7550 50  0001 C CNN
	1    4200 7550
	1    0    0    -1  
$EndComp
$Comp
L power:GND #PWR0142
U 1 1
P 3550 7550
F 0 "#PWR0142" H 3550 7300 50  0001 C CNN
F 1 "GND" H 3555 7377 50  0000 C CNN
F 2 "" H 3550 7550 50  0001 C CNN
F 3 "" H 3550 7550 50  0001 C CNN
	1    3550 7550
	1    0    0    -1  
$EndComp
$Comp
L power:GND #PWR0143
U 1 1
P 2550 7550
F 0 "#PWR0143" H 2550 7300 50  0001 C CNN
F 1 "GND" H 2555 7377 50  0000 C CNN
F 2 "" H 2550 7550 50  0001 C CNN
F 3 "" H 2550 7550 50  0001 C CNN
	1    2550 7550
	1    0    0    -1  
$EndComp
$Comp
L power:GND #PWR0144
U 1 1
P 1950 7550
F 0 "#PWR0144" H 1950 7300 50  0001 C CNN
F 1 "GND" H 1955 7377 50  0000 C CNN
F 2 "" H 1950 7550 50  0001 C CNN
F 3 "" H 1950 7550 50  0001 C CNN
	1    1950 7550
	1    0    0    -1  
$EndComp
$Comp
L power:GND #PWR0145
U 1 1
P 1300 7550
F 0 "#PWR0145" H 1300 7300 50  0001 C CNN
F 1 "GND" H 1305 7377 50  0000 C CNN
F 2 "" H 1300 7550 50  0001 C CNN
F 3 "" H 1300 7550 50  0001 C CNN
	1    1300 7550
	1    0    0    -1  
$EndComp
Wire Wire Line
	1300 7200 1300 7550
Wire Wire Line
	1950 7200 1950 7550
Wire Wire Line
	2550 7300 2550 7550
Wire Wire Line
	3550 7200 3550 7550
Wire Wire Line
	4200 7200 4200 7550
$Comp
L power:GND #PWR0146
U 1 1
P 950 2950
F 0 "#PWR0146" H 950 2700 50  0001 C CNN
F 1 "GND" H 955 2777 50  0000 C CNN
F 2 "" H 950 2950 50  0001 C CNN
F 3 "" H 950 2950 50  0001 C CNN
	1    950  2950
	1    0    0    -1  
$EndComp
$Comp
L power:GND #PWR0147
U 1 1
P 1600 4550
F 0 "#PWR0147" H 1600 4300 50  0001 C CNN
F 1 "GND" H 1605 4377 50  0000 C CNN
F 2 "" H 1600 4550 50  0001 C CNN
F 3 "" H 1600 4550 50  0001 C CNN
	1    1600 4550
	1    0    0    -1  
$EndComp
Wire Wire Line
	2750 4700 2750 4600
Wire Wire Line
	1600 4550 1600 4450
Wire Wire Line
	950  2950 950  2850
Text Notes 3050 5050 0    50   ~ 0
Manufacturer Espressif Systems\nMfr. Part # ESP32-S0WD\nMouser Part # 356-ESP32-S0WD \nPackage # QFN-48
Text Notes 9500 3100 0    50   ~ 0
Manufacturer Windond\nMfr. Part # W25Q32JVSSIQ\nMouser Part # 454-W25Q32JVSSIQ\nPackage # SOIC-8
Text HLabel 6300 6350 2    50   UnSpc ~ 0
VDD1.8
Text GLabel 2400 2250 0    50   UnSpc ~ 0
VDD1.8
Text GLabel 4950 6600 0    50   UnSpc ~ 0
VDD1.8
Text HLabel 6300 6500 2    50   BiDi ~ 0
GPIO21
Text HLabel 6300 6650 2    50   BiDi ~ 0
GPIO22
Text GLabel 4750 3400 2    50   BiDi ~ 0
GPIO21
Text GLabel 10000 4150 2    50   BiDi ~ 0
GPIO21
Text GLabel 9750 1500 2    50   UnSpc ~ 0
VDD1.8
Text GLabel 10000 4450 2    50   BiDi ~ 0
GPIO22
Text GLabel 4750 3500 2    50   BiDi ~ 0
GPIO22
Text HLabel 6300 7200 2    50   Input ~ 0
GPIO0
Text GLabel 4750 2600 2    50   Input ~ 0
GPIO0
Text GLabel 10000 5150 2    50   Input ~ 0
GPIO0
Text HLabel 6300 7350 2    50   Input ~ 0
CHIP_PU
Text GLabel 8450 5450 0    50   Input ~ 0
CHIP_PU
Text GLabel 2750 3150 0    50   Input ~ 0
CHIP_PU
Text HLabel 6300 7500 2    50   Input ~ 0
ESP32_RXD
Text GLabel 10000 4350 2    50   Input ~ 0
ESP32_RXD
Text GLabel 2700 4250 0    50   Input ~ 0
ESP32_RXD
Text HLabel 6300 7650 2    50   Output ~ 0
ESP32_TXD
Text GLabel 10000 4250 2    50   Output ~ 0
ESP32_TXD
Text GLabel 2700 4350 0    50   Output ~ 0
ESP32_TXD
Text GLabel 6150 6350 0    50   UnSpc ~ 0
VDD1.8
Text GLabel 6150 6650 0    50   BiDi ~ 0
GPIO22
Text GLabel 6150 6500 0    50   BiDi ~ 0
GPIO21
Text GLabel 6150 7200 0    50   Output ~ 0
GPIO0
Text GLabel 6150 7350 0    50   Output ~ 0
CHIP_PU
Text GLabel 6150 7500 0    50   Output ~ 0
ESP32_RXD
Text GLabel 6150 7650 0    50   Input ~ 0
ESP32_TXD
Wire Wire Line
	6150 6350 6300 6350
Wire Wire Line
	6300 6500 6150 6500
Wire Wire Line
	6150 6650 6300 6650
Wire Wire Line
	6300 7200 6150 7200
Wire Wire Line
	6150 7350 6300 7350
Wire Wire Line
	6300 7500 6150 7500
Wire Wire Line
	6150 7650 6300 7650
Wire Notes Line
	500  5800 7000 5800
Wire Notes Line
	7000 5800 7000 6550
Wire Notes Line
	5500 5800 5500 7800
Text Notes 5600 6100 0    79   ~ 0
Conversion etiquetas\nglobal  a local
Text HLabel 6300 7050 2    50   UnSpc ~ 0
VUSB_RAW
Text GLabel 6150 7050 0    50   UnSpc ~ 0
VUSB_RAW
Wire Wire Line
	6150 7050 6300 7050
Text Notes 6300 6950 0    50   ~ 0
Power
Text Notes 6300 6250 0    50   ~ 0
Accel.
Wire Notes Line
	6250 6250 6250 6750
Wire Notes Line
	6250 7000 6250 7700
Text GLabel 8450 5850 0    50   UnSpc ~ 0
VUSB_RAW
Text GLabel 10000 5850 2    50   UnSpc ~ 0
VUSB_RAW
Wire Wire Line
	9800 5850 10000 5850
Wire Wire Line
	1400 3700 1400 4000
Wire Wire Line
	1750 4000 1800 4000
Connection ~ 1800 4000
Wire Wire Line
	1450 4000 1400 4000
Connection ~ 1400 4000
Wire Wire Line
	1400 4000 1400 4100
Wire Notes Line
	5850 2750 5850 5800
$EndSCHEMATC
